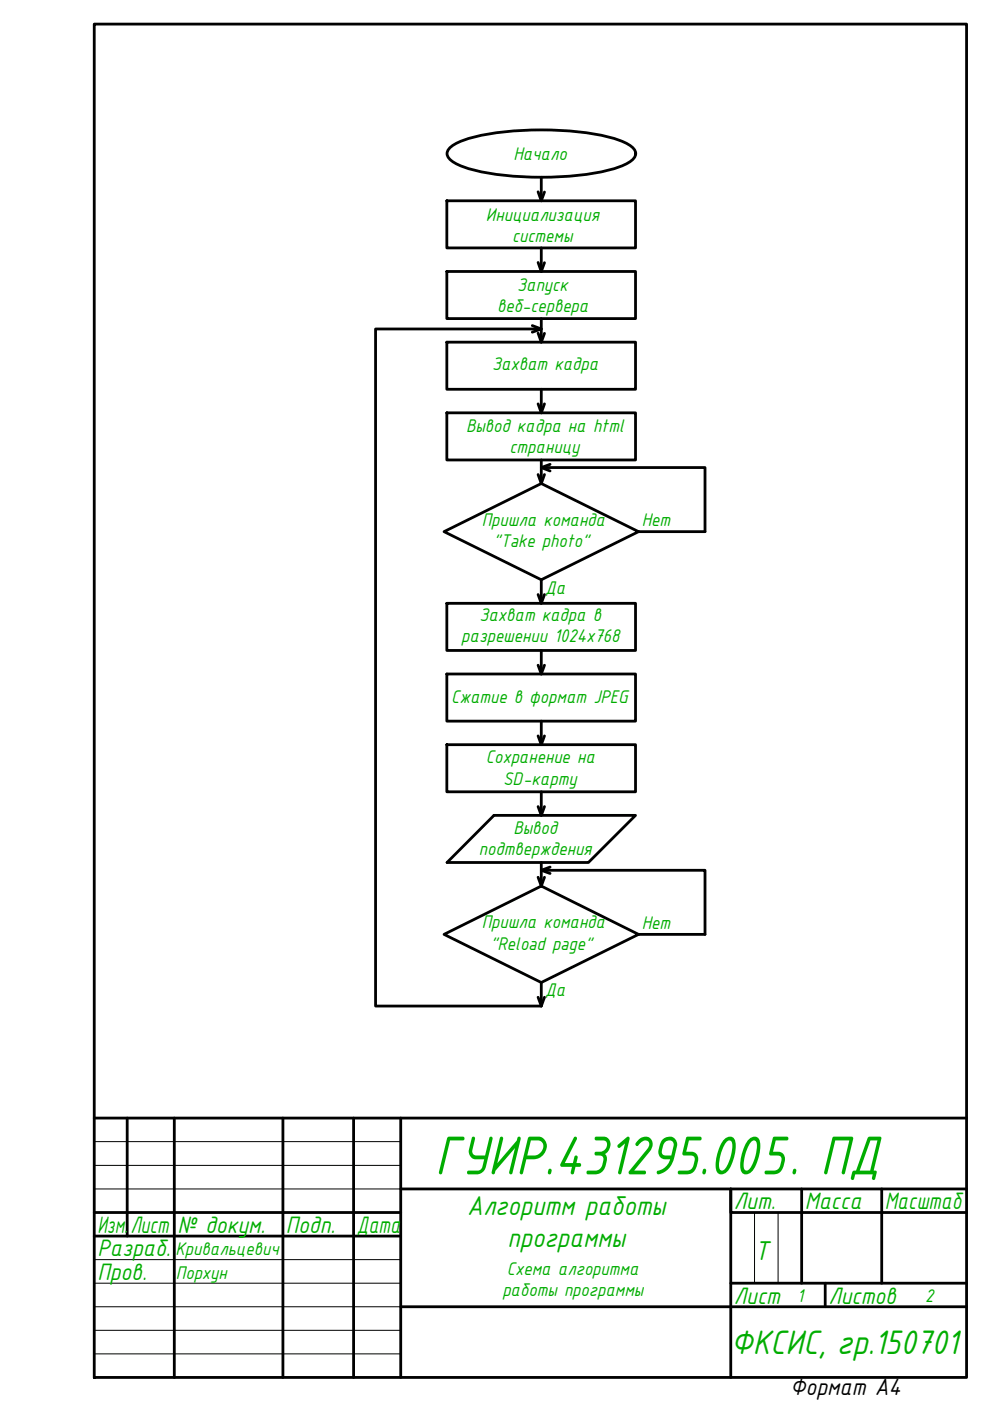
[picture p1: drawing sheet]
<svg xmlns="http://www.w3.org/2000/svg" width="210mm" height="297mm" viewBox="0 0 210 297" stroke-linecap="round" stroke-linejoin="round" font-family="sans-serif">
<!-- layer: 0 -->
<g fill="none" stroke="#000" stroke-width=".59">
<path d="M20 5.1h184.9v286.9h-184.9zM95.2 31.5a12.5 12.5 0 0 1 6.2-2.7 68.7 68.7 0 0 1 28.2 .4 11 11 0 0 1 4.7 2.3 1.64 1.64 0 0 1-.5 2.6 25 25 0 0 1-10.8 3 67.9 67.9 0 0 1-23.1-1.2 11 11 0 0 1-4.7-2.3 1.49 1.49 0 0 1 0-2.1zM114.8 37.6v5M94.7 42.6h40v10h-40zM94.7 57.6h40v9.9h-40zM114.1 40.7l.7 1.9 .6-1.9M114.1 55.7l.7 1.9 .6-1.9M114.8 52.6v5M94.7 72.5h40v10h-40zM112.9 69l1.9 .8-1.9 .6M114.1 70.6l.7 1.9 .6-1.8M114.8 69.8h-35.2v143.5h35.2v-5"/>
<path d="M114.8 67.5v5M94.7 87.5h40v10h-40zM114.1 85.6l.7 1.9 .6-1.9M114.8 99.1h34.7v13.6h-14.1M114.8 82.5v5M114.8 97.5v5M116.6 98.5l-1.8 .6 1.8 .8M94.1 112.7l20.7-10.2 20.6 10.2-20.6 10.2zM114.1 100.6l.7 1.9 .6-1.9M94.7 127.9h40v10h-40zM114.1 126.1l.7 1.8 .6-1.8M114.8 122.9v5"/>
<path d="M114.8 137.9v5M94.7 142.9h40v10h-40zM94.7 157.9h40v10h-40zM114.1 141l.7 1.9 .6-1.9M114.1 156l.7 1.9 .6-1.9M114.8 152.9v5M104.7 172.9h30l-9.9 10h-30zM114.1 171l.7 1.9 .6-1.9M114.8 167.9v5M94.1 198.1l20.7-10.2 20.6 10.2-20.6 10.2zM114.1 186l.7 1.9 .6-1.9M114.8 184.5h34.7v13.6h-14.1"/>
<path d="M114.8 182.9v5M116.6 183.8l-1.8 .7 1.8 .7M114.1 211.4l.7 1.9 .6-1.9M20 237.1h184.9M27 237.1v25M37 237.1v54.9M60 237.1v54.9M75 237.1v54.9M85 237.1v54.9M20 257.1h65M85 252.1h119.9M170 252.1v20"/>
<path d="M186.9 252.1v20M204.9 257.1h-50v-5v39.9M20 262.1h65M85 277.1h119.9M154.9 272.1h50M175 272.1v5"/>
</g>
<path d="M20 242h65M20 247.1h65M20 252.1h65M160 257.1v15M165 257.1v15M20 267.1h65M20 272.1h65M20 277.1h65M20 282.1h65M20 287h65" fill="none" stroke="#000" stroke-width=".21"/>
<text font-size="12.4" fill="#00ad00" x="92.2" y="249">ГУИР.431295.005. ПД</text>
<text font-size="7.8" fill="#00ad00" x="154.9" y="287.1">ФКСИС, гр.150701</text>
<g font-size="6.2" fill="#00ad00">
<text x="99.1" y="257.7">Алгоритм работы</text>
<text x="107.6" y="264.4">программы</text>
<text x="160" y="267.1">Т</text>
</g>
<g font-size="5.4" fill="#00ad00">
<text x="155.6" y="256.4">Лит.</text>
<text x="170.6" y="256.4">Масса</text>
<text x="187.6" y="256.4">Масштаб</text>
<text x="20.7" y="261.4">Изм.</text>
<text x="27.6" y="261.4">Лист</text>
<text x="37.6" y="261.4">№ докум.</text>
<text x="60.6" y="261.4">Подп.</text>
<text x="75.6" y="261.4">Дата</text>
<text x="20.7" y="266.3">Разраб.</text>
<text x="20.7" y="271.3">Пров.</text>
<text x="155.6" y="276.4">Лист</text>
<text x="175.6" y="276.4">Листов</text>
</g>
<text font-size="5.4" x="167.6" y="295.8">Формат А4</text>
<g font-size="4.2" fill="#00ad00">
<text x="108.8" y="34">Начало</text>
<text x="103" y="46.8">Инициализация</text>
<text x="108.6" y="51.3">системы</text>
<text x="109.7" y="61.8">Запуск</text>
<text x="105.4" y="66.2">веб-сервера</text>
<text x="104.4" y="78.5">Захват кадра</text>
<text x="98.8" y="91.6">Вывод кадра на html</text>
<text x="108" y="96">страницу</text>
<text x="102.2" y="111.4">Пришла команда</text>
<text x="136.1" y="111.6">Нет</text>
<text x="104.6" y="115.9">&quot;Take photo&quot;</text>
<text x="115.6" y="125.9">Да</text>
<text x="101.7" y="131.6">Захват кадра в</text>
<text x="97.8" y="136.1">разрешении 1024х768</text>
<text x="95.6" y="149.1">Сжатие в формат JPEG</text>
<text x="103" y="161.8">Сохранение на</text>
<text x="106.7" y="166.4">SD-карту</text>
<text x="108.8" y="176.8">Вывод</text>
<text x="101.6" y="181.3">подтверждения</text>
<text x="102.2" y="196.8">Пришла команда</text>
<text x="136.1" y="197">Нет</text>
<text x="104" y="201.3">&quot;Reload page&quot;</text>
<text x="115.6" y="211.3">Да</text>
<text x="37.2" y="266.1">Кривальцевич</text>
<text x="37.3" y="271.3">Порхун</text>
<text x="106.5" y="274.8">работы программы</text>
<text x="107.5" y="270.3">Схема алгоритма</text>
<text x="196.2" y="276">2</text>
<text x="169" y="276">1</text>
</g>
</svg>
